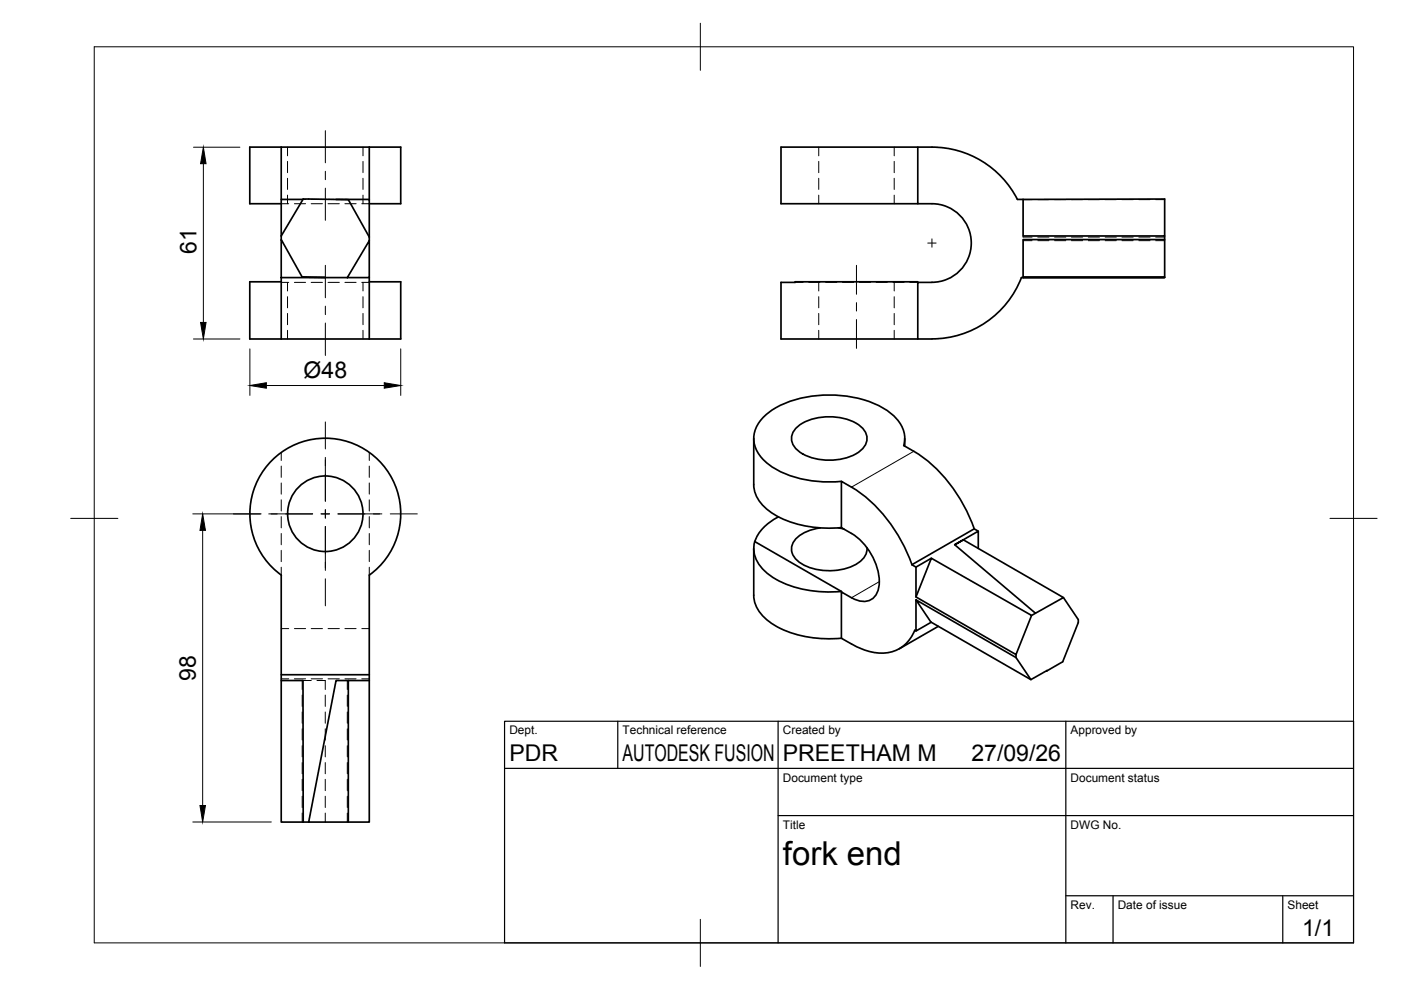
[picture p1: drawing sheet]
<svg xmlns="http://www.w3.org/2000/svg" width="297mm" height="210mm" viewBox="0 0 297 210" stroke-linecap="round" stroke-linejoin="round" font-family="sans-serif">
<!-- layer: Visible -->
<g fill="none" stroke="#000" stroke-width=".36">
<path d="M59.6 31.2v11.1M59.6 31.2h-6.6v12h6.6M59.6 31.2h18.7M78.3 31.2v11.1M78.3 31.2h6.7v12h-6.7M194.6 31.2h-29v12h29M59.6 50.8l4.5 8 4.9 .1h-9.4zM59.6 50l4.7-7.8h1.1l8.5 .1 4.4 8M59.6 58.9v13M59.6 59.7h-6.6v12.2h6.6M59.6 50v.8M64.2 42.3h-4.6v7.7"/>
<path d="M69 58.9h4.6M71.2 42.3h7.1v8M78.3 51v7.9h-4.7zM78.3 58.9v13M78.3 59.7h6.7v12.2h-6.7M78.3 50.3v.7M194.6 59.9v-.2h-26v.2h-3v12h29M216.9 58.8l30 .1zM216.9 58.8h30M216.9 42.3l30-.1v7.8h-30zM216.9 42.3h-1.2a20.3 20.3 0 0 0-18.1-11.1h-3v12a11.8 11.8 0 0 1 7.2 1.1 8.3 8.3 0 0 1 3.8 9.4 8.3 8.3 0 0 1-8 6.2M216.9 58.9h-.3a20.4 20.4 0 0 1-19 13h-3v-12h3"/>
<path d="M246.9 58.8v-8h-30v8.1M246.9 50v.8M59.6 71.9h18.7M159.8 93v9.8a7.4 7.4 0 0 0 3.7 5.9 23.2 23.2 0 0 0 14.9 3.2M168.7 90.9a10.5 10.5 0 0 1 8.8-2.4 8.2 8.2 0 0 1 6 3.1 3.1 3.1 0 0 1-1.2 4.1 12 12 0 0 1-13 0 3.1 3.1 0 0 1-.6-4.8zM191.8 93v1.6M159.8 116.3v9.9M160 114.8a6.4 6.4 0 0 0 2.6 6.7 21.6 21.6 0 0 0 14.5 4l1.3-.1M160 114.8l18.4 10.7M165 109.6a9.6 9.6 0 0 0-5 5.2M173.9 111.9a7.8 7.8 0 0 0-5.8 3.2 3.1 3.1 0 0 0 1.3 4 12.1 12.1 0 0 0 12.6 .2 3.7 3.7 0 0 0 1.8-3.2M177.7 111.9l1.2 .2"/>
<path d="M178.4 102.1a23.4 23.4 0 0 1-15.1-3.4 6.7 6.7 0 0 1-3.3-7.2 10.5 10.5 0 0 1 6.8-6.1 25.5 25.5 0 0 1 20.4 1.1 8.5 8.5 0 0 1 4.6 6l-.2 2a31 31 0 0 1 15 17.6M193.3 119.7l.9 .5M193.4 119.7a31.4 31.4 0 0 0-15-17.6v9.8a13 13 0 0 1 8 12.5 3.3 3.3 0 0 1-4.9 2.8l-3.1-1.7v9.8a19.4 19.4 0 0 0 7.4 3.1 7.4 7.4 0 0 0 8.2-4.8l.2 .2M197.5 118.4l21.2 12.1-3.3 8.3-21.2-12.2zM197.5 118.4l-3.3 1.8v6.4M202.4 115.5l17.1 14.5 6-3.3-21.2-12.2-1.9 1 5-2.9v3.7M207.4 112.6l-.9-.5-13.2 7.6M159.8 126.2a7.4 7.4 0 0 0 3.7 5.9 23.2 23.2 0 0 0 14.9 3.2M194.2 127.2v6.6l3.2-1.9M198.9 132.8l-8.2 4.8M215.4 138.8v.6M219.5 130l-.8 .5"/>
<path d="M225.5 126.7l3.1 4.7v.6l-3.3 8.3-3.3 1.9M59.6 144.3h4.6l.1 30h-4.7zM59.6 144.3v-22.4a16 16 0 0 1-2.5-23.7 16 16 0 0 1 23.8 0 16 16 0 0 1-2.6 23.7v22.4M59.6 143.1h18.7M73.9 144.3v30h-8.5l5.8-30h7.1M78.3 144.3v30h-4.4M222 142.2l-3.4 1.9-21.2-12.2-3.2-4.7 21.2 12.2 3.2 4.7M64.3 174.3h1.1"/>
<circle cx="69" cy="108.9" r="8"/>
</g>
<!-- layer: Hidden -->
<g fill="none" stroke="#000" stroke-width=".21">
<path d="M61 31.2v1.8M61 34.2v2.4M61 37.8v2.4M77 31.2v1.8M77 34.2v2.4M77 37.8v2.4M173.6 31.2v1.8M173.6 34.2v2.4M173.6 37.8v2.4M189.6 31.2v1.8M189.6 34.2v2.4M189.6 37.8v2.4"/>
<path d="M59.6 59.9h1.6M59.6 43.2h1.6M59.6 42.3h1.6M61 41.4v1.8M61 59.9v1.8M62.4 59.9h2.4M62.4 43.2h2.4M62.4 42.3h2.4M66 59.9h2.4M66 43.2h2.4M66 42.3h2.4M69.6 59.9h2.3"/>
<path d="M69.6 43.2h2.3M69.6 42.3h2.3M73.1 59.9h2.4M73.1 43.2h2.4M73.1 42.3h2.4M76.7 59.9h1.6M76.7 43.2h1.6M76.7 42.3h1.6M77 41.4v1.8M77 59.9v1.8M168.6 59.9h1.7M171.5 59.9h2.3"/>
<path d="M173.6 41.4v1.8M173.6 59.9v1.8M175 59.9h2.4M178.6 59.9h2.4M182.2 59.9h2.4M185.8 59.9h2.3M189.3 59.9h2.4M189.6 41.4v1.8M189.6 59.9v1.8M192.9 59.9h1.7M216.9 51h1.9M216.9 50v.3h1.9"/>
<path d="M216.9 42.3h1.9M220 51h2.4M220 42.3h2.4M220 50.3h2.4M223.6 51h2.4M223.6 42.3h2.4M223.6 50.3h2.4M227.2 51h2.4M227.2 42.3h2.4M227.2 50.3h2.4M230.7 51h2.4M230.7 42.3h2.4"/>
<path d="M230.7 50.3h2.4M234.3 51h2.4M234.3 42.3h2.4M234.3 50.3h2.4M237.9 51h2.4M237.9 42.3h2.4M237.9 50.3h2.4M241.4 51h2.4M241.4 42.3h2.4M241.4 50.3h2.4M245 51h1.9M245 42.3h1.9"/>
<path d="M245 50.3h1.9M61 62.9v2.4M61 66.5v2.3M61 70v1.9M77 62.9v2.4M77 66.5v2.3M77 70v1.9M173.6 62.9v2.4M173.6 66.5v2.3M173.6 70v1.9M189.6 62.9v2.4M189.6 66.5v2.3"/>
<path d="M189.6 70v1.9M59.6 95.9v1.7M59.6 98.8v2.4M78.3 95.9v1.7M78.3 98.8v2.4M59.6 102.4v2.4M59.6 106v2.3M59.6 109.5v2.4M59.6 113.1v2.4M59.6 116.7v2.4M78.3 102.4v2.4M78.3 106v2.3"/>
<path d="M78.3 109.5v2.4M78.3 113.1v2.4M78.3 116.7v2.4M59.6 120.3v1.6M59.6 133.3h1.6M62.4 133.3h2.4M66 133.3h2.4M69.6 133.3h2.3M73.1 133.3h2.4M76.7 133.3h1.6M78.3 120.3v1.6M59.6 143.9h1.6"/>
<path d="M62.4 143.9h2.4M64.1 144.3v1.9M64.1 147.4v2.4M64.1 151v2.3M64.1 154.5v2.4M64.1 158.1v2.4M64.2 144.3h1.8M66 143.9h2.4M67.2 144.3h1.8v1.9M69 147.4v2.4M69 151v2.3M69 154.5v2.4"/>
<path d="M69 158.1v2.4M69.6 143.9h2.3M73.1 143.9h2.4M73.6 144.3v1.9M73.6 147.4v2.4M73.6 151v2.3M73.6 154.5v2.4M73.6 158.1v2.4M76.7 143.9h1.6M64.1 161.7v2.4M64.1 165.2v2.4M64.1 168.8v2.4"/>
<path d="M64.1 172.4v1.9M69 161.7v2.4M69 165.2v2.4M69 168.8v2.4M69 172.4v1.9M73.6 161.7v2.4M73.6 165.2v2.4M73.6 168.8v2.4M73.6 172.4v1.9"/>
</g>
<!-- layer: Visible Narrow -->
<path d="M193.7 95.7l-13.2 7.6M186.4 123.3l-5.9 3.4" fill="none" stroke="#000" stroke-width=".21"/>
<!-- layer: BORDER -->
<path d="M20 9.9h267v190h-267zM148.5 4.9v10M15 109.9h10M282 109.9h10M148.5 194.9v10" fill="none" stroke="#000" stroke-width=".21"/>
<!-- layer: TITLEBLOCK -->
<path d="M107 152.9h180v47h-180zM131 152.9v10M165 152.9v47M226 152.9v47M107 162.9h180M165 172.9h122M226 189.9h61M236 189.9v10M272 189.9v10" fill="none" stroke="#000" stroke-width=".25"/>
<!-- layer: Smart Centers -->
<g fill="none" stroke="#000" stroke-width=".21">
<path d="M69 27.7v6.8M69 36.3v1.8M69 39.9v6.8M69 56.3v6.8M181.6 56.3v6.1M196.7 51.5h1.8M197.6 50.6v1.8M69 64.9v1.8M69 68.5v6.9M181.6 64.2v1.7M181.6 67.7v6.2M69 89.5v5.7"/>
<path d="M69 97v9.3M49.5 109h5.7M57 109h9.3M68.1 109h1.8M69 108.1v1.7M69 111.6v9.3M71.6 109h9.4M82.7 109h5.8M69 122.7v5.8"/>
</g>
<!-- layer: FD_Dimensions -->
<path d="M41 31.2h9.9M43.1 34.7v33.7M41 71.9h9.9M53 74v9.8M85 74v9.8M56.5 81.7h25M40.9 109h14.5M43 112.5v58.3M40.9 174.3h16.6" fill="none" stroke="#000" stroke-width=".21"/>
<path d="M43.1 31.2l.6 3.5h-1.2zM42.5 68.4h1.2l-.6 3.5zM53 81.7l3.5-.6v1.2zM81.5 81.1l3.5 .6-3.5 .6zM43 109l.6 3.5h-1.2zM42.4 170.8h1.2l-.6 3.5z" fill="#000" stroke="#000" stroke-width=".21"/>
<text font-size="7" x="166" y="183.4">fork end</text>
<g font-size="4.9">
<text x="41.7" y="53.9" transform="rotate(-90 41.7 53.9)">61</text>
<text x="64.4" y="80.2">Ø48</text>
<text x="41.5" y="144.3" transform="rotate(-90 41.5 144.3)">98</text>
<text x="108" y="161.4">PDR</text>
<text x="132" y="161.4">AUTODESK FUSION</text>
<text x="166" y="161.4">PREETHAM M</text>
<text x="206" y="161.4">27/09/26</text>
<text x="276.1" y="198.6">1/1</text>
</g>
<g font-size="2.5">
<text x="108" y="155.7">Dept.</text>
<text x="132" y="155.7">Technical reference</text>
<text x="166" y="155.7">Created by</text>
<text x="227" y="155.7">Approved by</text>
<text x="166" y="165.7">Document type</text>
<text x="227" y="165.7">Document status</text>
<text x="166" y="175.7">Title</text>
<text x="227" y="175.7">DWG No.</text>
<text x="227" y="192.7">Rev.</text>
<text x="237" y="192.7">Date of issue</text>
<text x="273" y="192.7">Sheet</text>
</g>
</svg>
